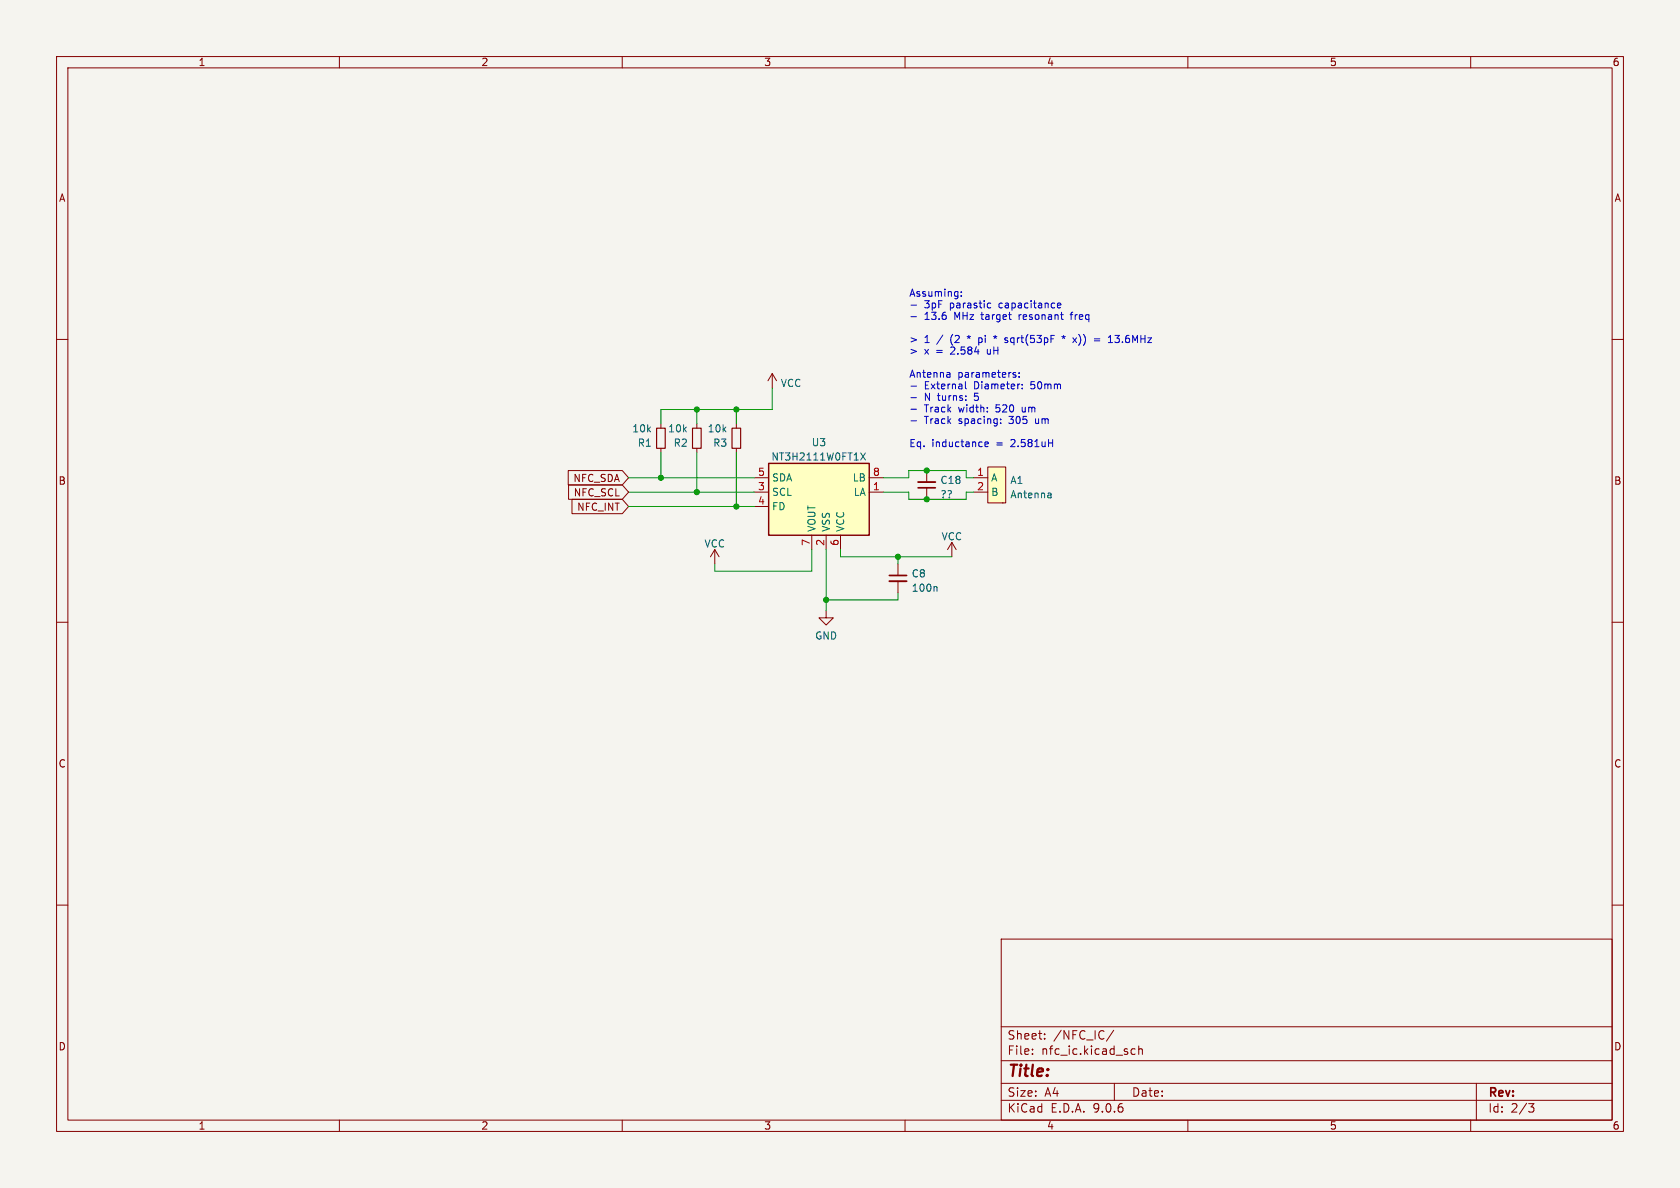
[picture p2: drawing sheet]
<svg xmlns="http://www.w3.org/2000/svg" width="297mm" height="210mm" viewBox="0 0 297 210" stroke-linecap="round" stroke-linejoin="round" font-family="sans-serif">
<path d="M0 0h297v210h-297z" fill="#f5f4ef" stroke="#f5f4ef" stroke-width=".18"/>
<g fill="none" stroke="#840000" stroke-width=".18">
<path d="M10 10h277v190h-277zM12 12h273v186h-273zM60 10v2M110 10v2M160 10v2M210 10v2M260 10v2M10 60h2M285 60h2M10 110h2M285 110h2M10 160h2"/>
<path d="M177 166h108v32h-108zM285 160h2M60 198v2M110 198v2M160 198v2M177 194.5h108M177 191.5h108M177 187.5h108M177 181.5h108M182.5 186.3v.1M182.5 185.5v.1M184.7 183.6v.1"/>
<path d="M184.7 182.8v.1M196.9 182.1l-1.3 2M197 191.5v3M200 186.1l.2 .3 .5-.1M200.7 185.5l-.5-.1-.2 .3M201.3 185.5l.2-.1 .4 .1 .1 .9M201.3 184.9v1.5M210 198v2M260 198v2M261 191.5v6.5M270.2 195.1h1l-.5 .6 .4 .1 .1 .5-.3 .3h-.4"/>
</g>
<path d="M174.6 82.6h3.2v6.3h-3.2z" fill="#ffffc2"/>
<path d="M172.1 84.5h2.5M172.1 87h2.5M174.6 82.6h3.2v6.3h-3.2zM177.2 88.9h.1" fill="none" stroke="#840000" stroke-width=".18"/>
<path d="M185.6 87.2l.2 .1v.7M185.8 87.9l-.4 .1M185.8 87.5h-.4" fill="none" stroke="#006464" stroke-width=".18"/>
<path d="M135.9 81.9h17.8v12.7h-17.8z" fill="#ffffc2"/>
<path d="M135.9 81.9h17.8v12.7h-17.8z" fill="none" stroke="#840000" stroke-width=".25"/>
<g fill="none" stroke="#840000" stroke-width=".18">
<path d="M116.8 74.9v.8M116.8 79.2v.8M123.2 74.9v.8M123.2 79.2v.8M130.2 74.9v.8M130.2 79.2v.8M136.5 66l-.7 1.3M136.5 66l.8 1.3M136.5 66v2.6M100.5 83.2h9.5l1.1 1.3-1.1 1.2h-9.5zM100.5 85.7h9.5l1.1 1.3-1.1 1.3h-9.5zM101.1 88.3h8.9l1.1 1.2-1.1 1.3h-8.9z"/>
<path d="M126.4 97.2l-.8 1.2M126.4 97.2l.7 1.2M126.4 97.2v2.5M133.3 84.5h2.6M133.3 87h2.6M133.3 89.5h2.6M143.5 94.6v2.6M146 94.6v2.6M148.6 94.6v2.6M153.7 84.5h2.5M153.7 87h2.5M158.7 99.7v2"/>
<path d="M163.8 83.2v2M163.8 86.2v2.1M168.3 95.9l-.8 1.3M168.3 95.9l.7 1.3M168.3 95.9v2.5M146 108v1.2h1.3l-1.3 1.3-1.2-1.3h1.2M158.7 102.7v2.1"/>
</g>
<path d="M152.2 80.1l.8 1.2M153 80.1l-.8 1.2M165.5 103.7l.2 .2v.6" fill="none" stroke="#006464" stroke-width=".18"/>
<path d="M116.1 75.7h1.5v3.5h-1.5zM122.4 75.7h1.6v3.5h-1.6zM129.4 75.7h1.5v3.5h-1.5z" fill="none" stroke="#840000" stroke-width=".2"/>
<path d="M162.3 86.2h3.1M157.2 101.7h3.1" fill="none" stroke="#840000" stroke-width=".3"/>
<path d="M162.3 85.2h3.1M157.2 102.7h3.1" fill="none" stroke="#840000" stroke-width=".33"/>
<g fill="none" stroke="#009600" stroke-width=".18">
<path d="M123.2 72.4v2.5M130.2 72.4v2.5M136.5 68.6v3.8h-19.7v2.5M111.1 89.5h22.2M111.1 84.5h22.2M111.1 87h22.2M116.8 80v4.5M123.2 80v7M130.2 80v9.5M143.5 97.2v3.8h-17.1v-1.3M146 97.2v10.8M148.6 97.2v1.2h19.7"/>
<path d="M156.2 84.5h4.5v-1.3h10.1v1.3h1.3M156.2 87h4.5v1.3h10.1v-1.3h1.3M158.7 98.4v1.3M158.7 104.8v1.2h-12.7"/>
</g>
<g fill="none" stroke="#0000c2" stroke-width=".18">
<path d="M161.1 53.9h.9M161.1 56h.9M169.9 52.3v.1M169.9 51.6v.1M173 59.7v1.3M173.2 59.7l-.2 .1M174.8 53.6h.3M175.1 54.4h-.3M175.6 59.5l.3 .1M175.9 59.3v.3M175.9 59.6l-.1 .2M175.9 59.6l.2 .2"/>
<path d="M176.2 59.5l-.3 .1M178.1 59.8l-.3-.1-.2 .3 .6 .3M186.9 54l.6-.1v-.3h-.4l-.2 .2 .1 .6h.5M187.7 59.5l.3 .1M188 59.3v.3M188 59.6l-.2 .2M188 59.6l.2 .2M188.3 59.5l-.3 .1M189.2 55.6h.5M189.4 55.3v1.2M189.7 59.7l.6 .9M190.3 59.7l-.6 .9"/>
<path d="M193.5 59.9h.9M196.2 59.5l.1-.2v1.3M197.1 59.3h.8M161.1 68.3h.9M161.1 70.3h.9M161.1 72.3h.9M161.1 74.4h.9M167.8 65.8l.2 .2v.7M168 66.6l-.5 .1M168 66.1l-.5 .1M170.7 67.5v1.1l.2 .1M170.7 70.7v.1"/>
<path d="M170.7 70v.1M173 60.5l.2 .1M174.1 78.5l.6-.1v-.2l-.4-.1-.2 .2 .1 .6h.5M176.9 74.8v.1M176.9 74.1v.1M178.2 60.4l-.2 .2-.4-.1M179.1 66.2l.5 .3v.1l-.4 .1M179.1 65.9h.5M180.2 66.6v.1M180.2 65.9v.1M180.7 68.6v.1M180.7 68v.1"/>
<path d="M193.5 60.3h.9M197.1 60.4l.5 .2"/>
</g>
<g fill="#009600" stroke="#009600" stroke-width=".18">
<circle cx="163.8" cy="83.2" r=".46"/>
<circle cx="158.7" cy="98.4" r=".46"/>
<circle cx="163.8" cy="88.3" r=".46"/>
<circle cx="146" cy="106" r=".46"/>
<circle cx="116.8" cy="84.5" r=".46"/>
<circle cx="130.2" cy="89.5" r=".46"/>
<circle cx="123.2" cy="87" r=".46"/>
<circle cx="130.2" cy="72.4" r=".46"/>
<circle cx="123.2" cy="72.4" r=".46"/>
</g>
<text font-size="2.8" fill="#840000" x="178" y="190.9">Title:</text>
<g font-size="2.1" fill="#840000">
<text x="178" y="184">Sheet:</text>
<text x="186.2" y="184">/NFC_IC/</text>
<text x="178" y="186.7">File:</text>
<text x="184.1" y="186.7">nfc_ic.kicad_sch</text>
<text x="178" y="196.9">KiCad</text>
<text x="178" y="194.1">Size:</text>
<text x="184.7" y="194.1">A4</text>
<text x="185.7" y="196.9">E.D.A.</text>
<text x="193.3" y="196.9">9.0.6</text>
<text x="200" y="194.1">Date:</text>
<text x="263" y="194.3">Rev:</text>
<text x="263" y="196.9">Id:</text>
<text x="267.1" y="196.9">2/3</text>
</g>
<g font-size="1.8" fill="#840000">
<text x="35" y="11.9">1</text>
<text x="85" y="11.9">2</text>
<text x="135" y="11.9">3</text>
<text x="185" y="11.9">4</text>
<text x="235" y="11.9">5</text>
<text x="285" y="11.9">6</text>
<text x="10.3" y="35.9">A</text>
<text x="285.3" y="35.9">A</text>
<text x="10.3" y="85.9">B</text>
<text x="101.3" y="85.4">NFC_SDA</text>
<text x="101.3" y="87.9">NFC_SCL</text>
<text x="285.3" y="85.9">B</text>
<text x="101.9" y="90.5">NFC_INT</text>
<text x="10.3" y="135.9">C</text>
<text x="285.3" y="135.9">C</text>
<text x="10.3" y="185.9">D</text>
<text x="285.3" y="185.9">D</text>
<text x="35" y="199.9">1</text>
<text x="85" y="199.9">2</text>
<text x="135" y="199.9">3</text>
<text x="185" y="199.9">4</text>
<text x="235" y="199.9">5</text>
<text x="285" y="199.9">6</text>
</g>
<g font-size="1.8" fill="#0000c2">
<text x="160.7" y="52.5">Assuming:</text>
<text x="163.4" y="54.6">3pF</text>
<text x="163.4" y="56.6">13.6</text>
<text x="168" y="54.6">parastic</text>
<text x="168.8" y="56.6">MHz</text>
<text x="173.8" y="56.6">target</text>
<text x="176.9" y="54.6">capacitance</text>
<text x="180.6" y="56.6">resonant</text>
<text x="190" y="56.6">freq</text>
<text x="160.7" y="60.7">&gt;</text>
<text x="160.7" y="62.8">&gt;</text>
<text x="163.4" y="60.7">1</text>
<text x="163.4" y="62.8">x</text>
<text x="165.6" y="62.8">=</text>
<text x="165.8" y="60.7">/</text>
<text x="168.3" y="60.7">(2</text>
<text x="168.3" y="62.8">2.584</text>
<text x="171.5" y="60.7">*</text>
<text x="173.6" y="60.7">pi</text>
<text x="175" y="62.8">uH</text>
<text x="178.7" y="60.7">sqrt(53pF</text>
<text x="191.2" y="60.7">x))</text>
<text x="195.1" y="60.7">=</text>
<text x="197.8" y="60.7">13.6MHz</text>
<text x="160.7" y="66.9">Antenna</text>
<text x="163.4" y="68.9">External</text>
<text x="163.4" y="70.9">N turns:</text>
<text x="169.3" y="66.9">parameters:</text>
<text x="172.3" y="68.9">Diameter:</text>
<text x="172.5" y="70.9">5</text>
<text x="182.5" y="68.9">50mm</text>
<text x="163.4" y="73">Track</text>
<text x="163.4" y="75">Track</text>
<text x="169.6" y="73">width:</text>
<text x="169.6" y="75">spacing:</text>
<text x="176.3" y="73">520</text>
<text x="178.7" y="75">305</text>
<text x="181.1" y="73">um</text>
<text x="183.5" y="75">um</text>
<text x="160.7" y="79.1">Eq.</text>
<text x="164.7" y="79.1">inductance</text>
<text x="176.2" y="79.1">=</text>
<text x="179" y="79.1">2.581uH</text>
</g>
<g font-size="1.8" fill="#006464">
<text x="137.9" y="68.6">VCC</text>
<text x="111.7" y="76.6">10k</text>
<text x="118" y="76.6">10k</text>
<text x="125" y="76.6">10k</text>
<text x="112.6" y="79.2">R1</text>
<text x="119" y="79.2">R2</text>
<text x="126" y="79.2">R3</text>
<text x="136.3" y="81.6">NT3H2111W0FT1X</text>
<text x="143.4" y="79.1">U3</text>
<text x="136.4" y="85.3">SDA</text>
<text x="136.4" y="87.9">SCL</text>
<text x="150.7" y="85.3">LB</text>
<text x="150.8" y="87.9">LA</text>
<text x="166.2" y="85.7">C18</text>
<text x="166.2" y="88.3">??</text>
<text x="175.1" y="85.3">A</text>
<text x="175.1" y="87.9">B</text>
<text x="178.5" y="85.8">A1</text>
<text x="178.5" y="88.3">Antenna</text>
<text x="136.4" y="90.4">FD</text>
<text x="144.4" y="94.1" transform="rotate(-90 144.4 94.1)">VOUT</text>
<text x="146.9" y="94.1" transform="rotate(-90 146.9 94.1)">VSS</text>
<text x="149.5" y="94.1" transform="rotate(-90 149.5 94.1)">VCC</text>
<text x="166.4" y="95.7">VCC</text>
<text x="124.4" y="97">VCC</text>
<text x="161.1" y="102.3">C8</text>
<text x="161.1" y="104.8">100n</text>
<text x="144" y="113.3">GND</text>
</g>
<g font-size="1.8" fill="#a90000">
<text x="133.9" y="84.2">5</text>
<text x="133.9" y="86.7">3</text>
<text x="133.9" y="89.3">4</text>
<text x="154.2" y="84.2">8</text>
<text x="154.2" y="86.7">1</text>
<text x="172.6" y="84.2">1</text>
<text x="172.6" y="86.7">2</text>
<text x="143.3" y="96.6" transform="rotate(-90 143.3 96.6)">7</text>
<text x="145.8" y="96.6" transform="rotate(-90 145.8 96.6)">2</text>
<text x="148.3" y="96.6" transform="rotate(-90 148.3 96.6)">6</text>
</g>
</svg>
